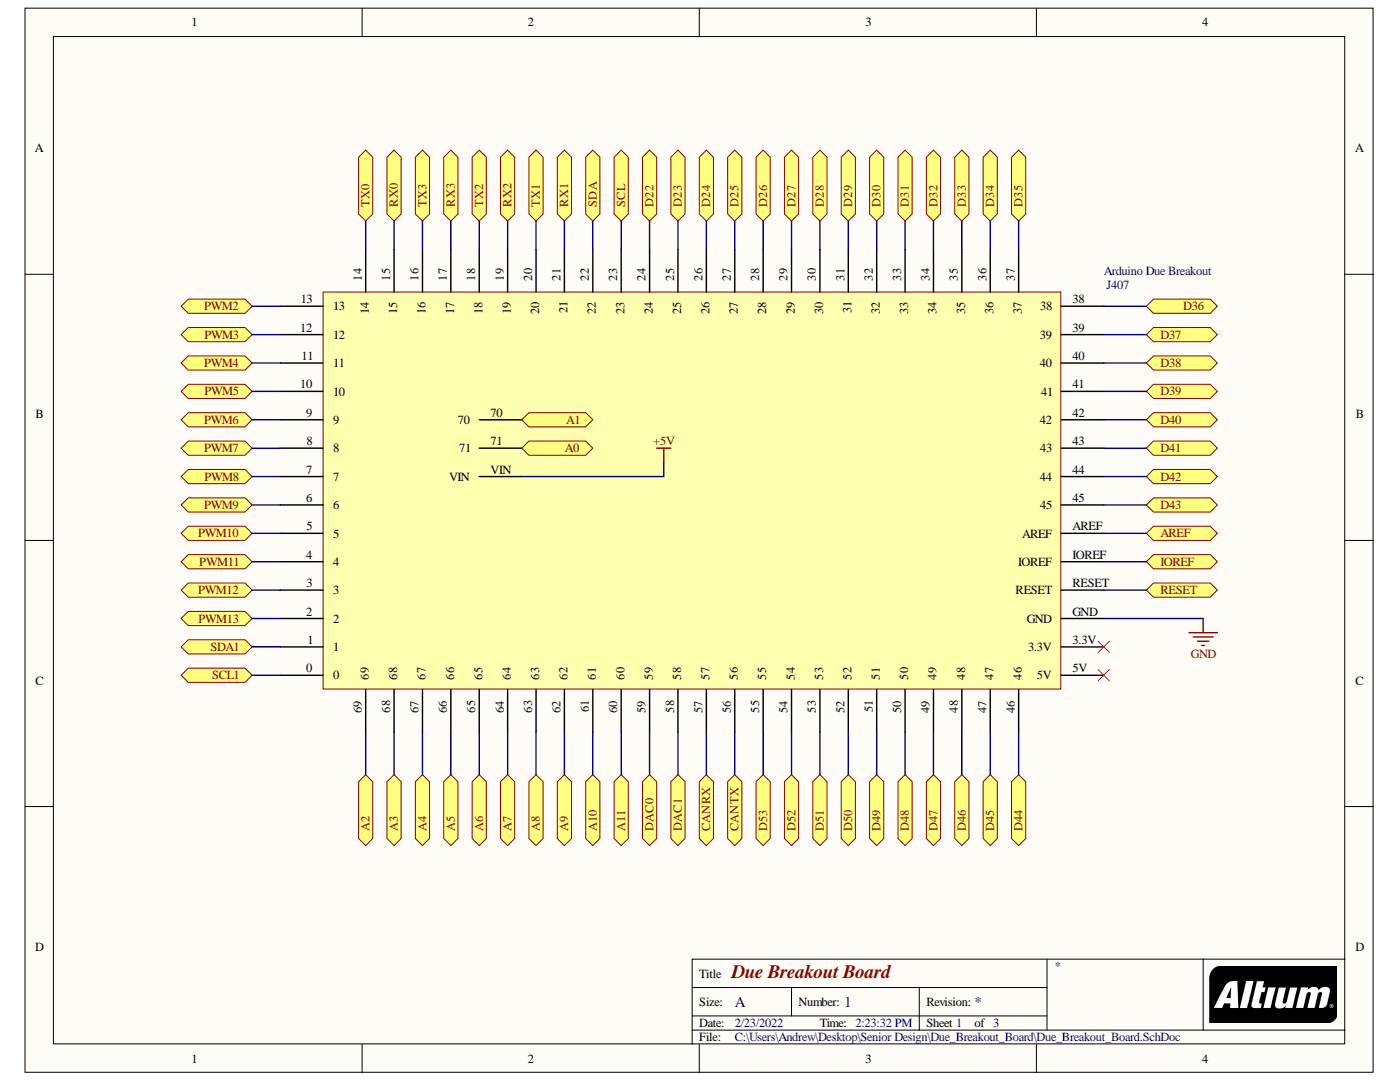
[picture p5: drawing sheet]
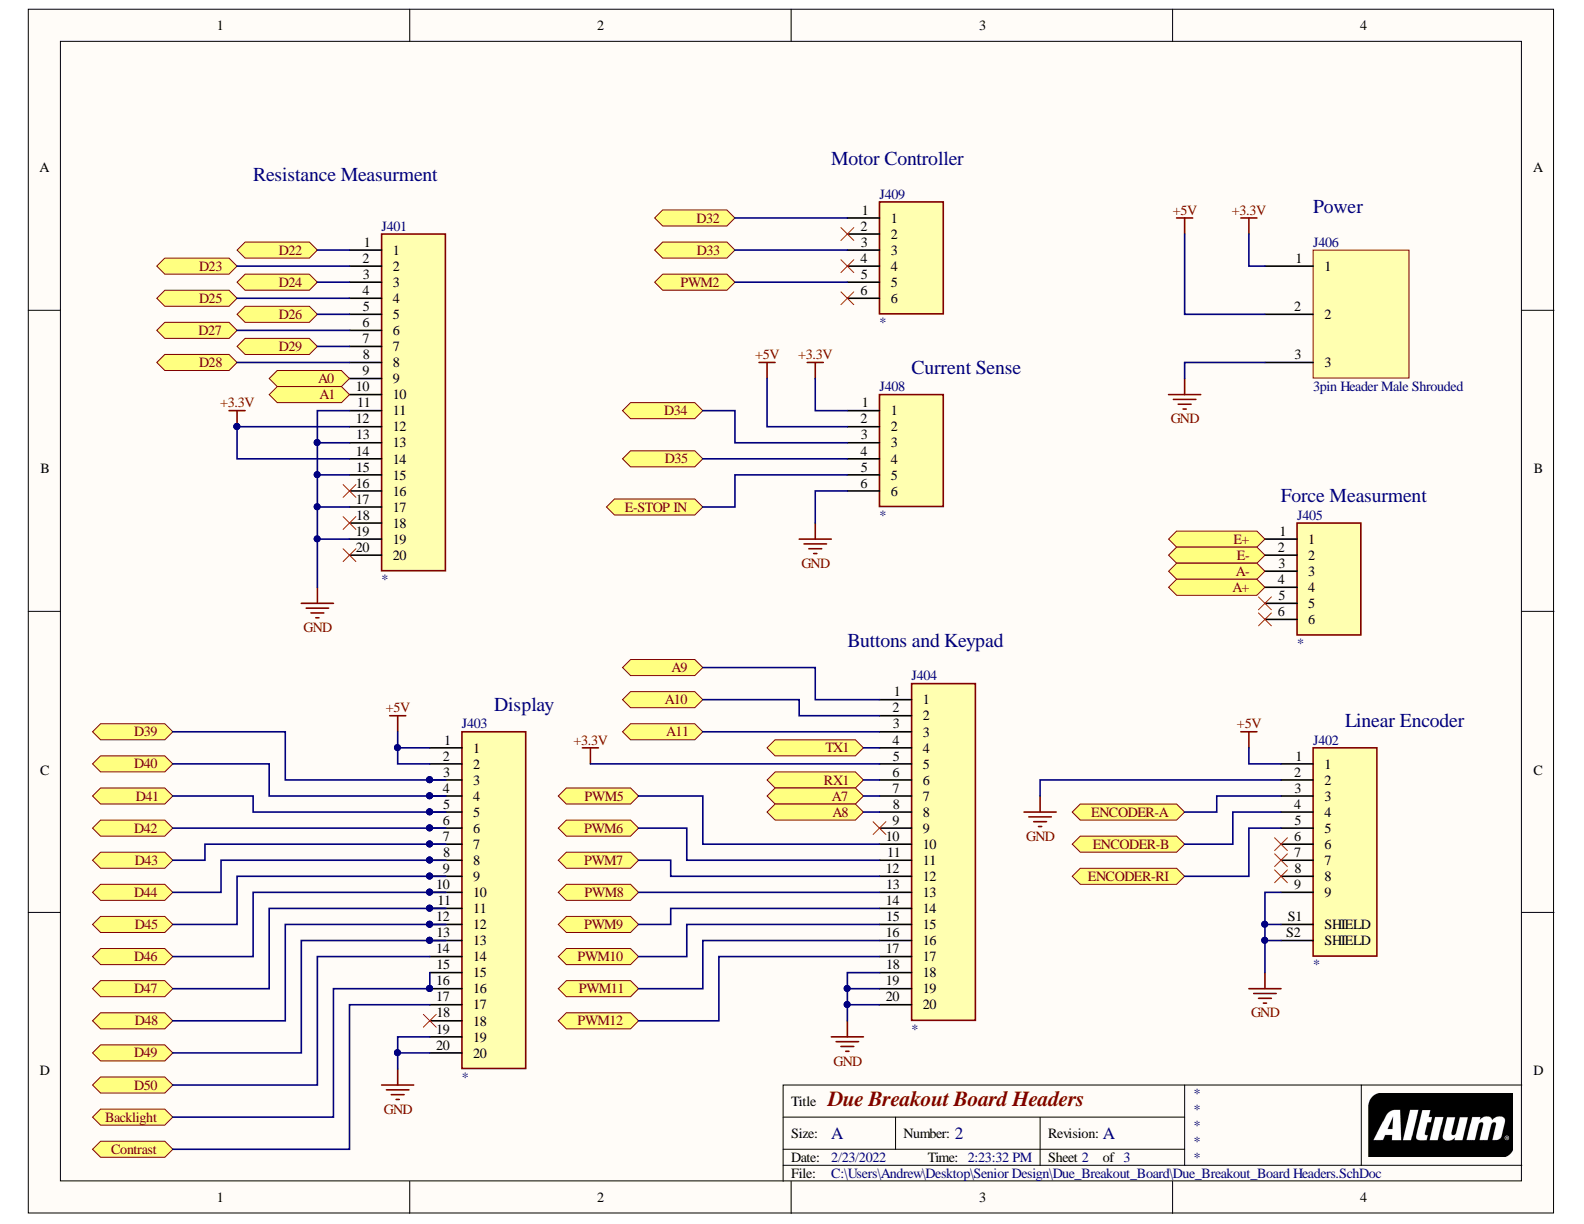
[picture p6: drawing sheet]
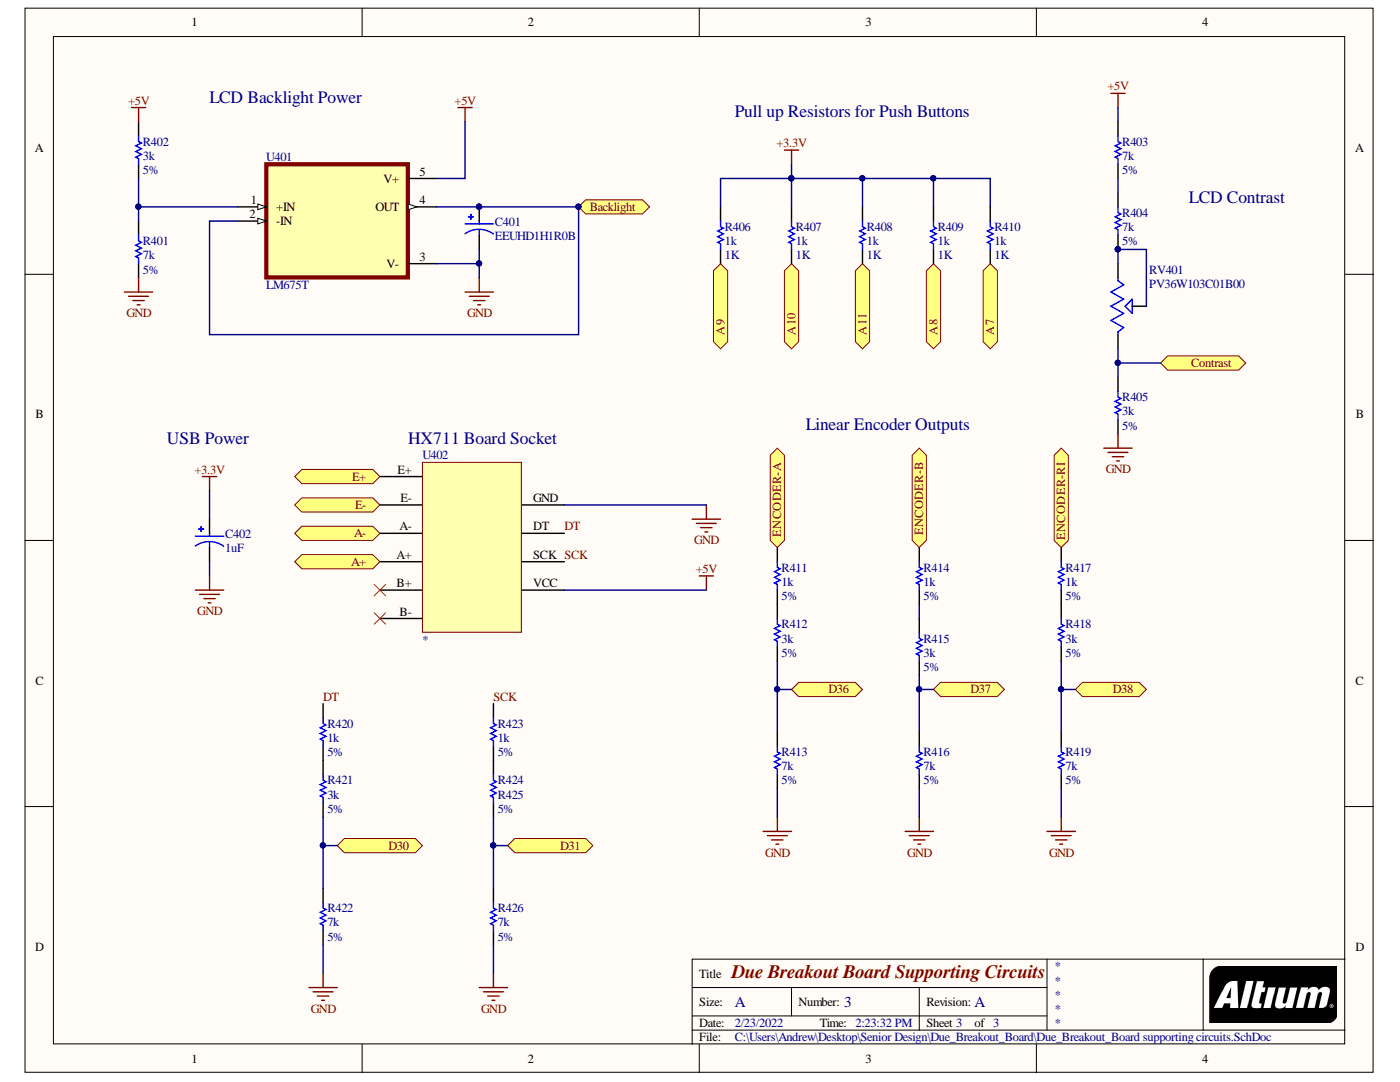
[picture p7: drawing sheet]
# Altium project Due_Breakout_Board.PrjPcb
3 sheets, 39 parts. Net scope: flat (ports and power ports of the same name join across sheets).
Board file: Due_Breakout_Board.PcbDoc
Sheets:
  Due_Breakout_Board.SchDoc
  Due_Breakout_Board Headers.SchDoc
  Due_Breakout_Board supporting circuits.SchDoc

## Sheet Due_Breakout_Board.SchDoc: Due Breakout Board
size A; DocumentNumber: 1; SheetNumber: 1; SheetTotal: 3

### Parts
J407  Arduino Due Breakout  [DUE_BREAKOUT]

### Ports
A0, A1, A2, A3, A4, A5, A6, A7, A8, A9, A10, A11, AREF, CANRX, CANTX, D22, D23, D24, D25, D26, D27, D28, D29, D30, D31, D32, D33, D34, D35, D36, D37, D38, D39, D40, D41, D42, D43, D44, D45, D46, D47, D48, D49, D50, D51, D52, D53, DAC0, DAC1, IOREF, PWM2, PWM3, PWM4, PWM5, PWM6, PWM7, PWM8, PWM9, PWM10, PWM11, PWM12, PWM13, RESET, RX0, RX1, RX2, RX3, SCL, SCL1, SDA, SDA1, TX0, TX1, TX2, TX3

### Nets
+5V: J407.VIN
GND: J407.GND
NetJ401_1: J407.24 ; port D22
NetJ401_2: J407.25 ; port D23
NetJ401_3: J407.26 ; port D24
NetJ401_4: J407.27 ; port D25
NetJ401_5: J407.28 ; port D26
NetJ401_6: J407.29 ; port D27
NetJ401_7: J407.31 ; port D29
NetJ401_8: J407.30 ; port D28
NetJ401_9: J407.71 ; port A0
NetJ401_10: J407.70 ; port A1
NetJ403_3: J407.41 ; port D39
NetJ403_4: J407.42 ; port D40
NetJ403_5: J407.43 ; port D41
NetJ403_6: J407.44 ; port D42
NetJ403_7: J407.45 ; port D43
NetJ403_8: J407.46 ; port D44
NetJ403_9: J407.47 ; port D45
NetJ403_10: J407.48 ; port D46
NetJ403_11: J407.49 ; port D47
NetJ403_12: J407.50 ; port D48
NetJ403_13: J407.51 ; port D49
NetJ403_14: J407.52 ; port D50
NetJ404_1: J407.62 ; port A9
NetJ404_2: J407.61 ; port A10
NetJ404_3: J407.60 ; port A11
NetJ404_4: J407.20 ; port TX1
NetJ404_6: J407.21 ; port RX1
NetJ404_7: J407.64 ; port A7
NetJ404_8: J407.63 ; port A8
NetJ404_10: J407.10 ; port PWM5
NetJ404_11: J407.9 ; port PWM6
NetJ404_12: J407.8 ; port PWM7
NetJ404_13: J407.7 ; port PWM8
NetJ404_14: J407.6 ; port PWM9
NetJ404_15: J407.5 ; port PWM10
NetJ404_16: J407.4 ; port PWM11
NetJ404_17: J407.3 ; port PWM12
NetJ407_0: J407.0 ; port SCL1
NetJ407_1: J407.1 ; port SDA1
NetJ407_2: J407.2 ; port PWM13
NetJ407_11: J407.11 ; port PWM4
NetJ407_12: J407.12 ; port PWM3
NetJ407_13: J407.13 ; port PWM2
NetJ407_14: J407.14 ; port TX0
NetJ407_15: J407.15 ; port RX0
NetJ407_16: J407.16 ; port TX3
NetJ407_17: J407.17 ; port RX3
NetJ407_18: J407.18 ; port TX2
NetJ407_19: J407.19 ; port RX2
NetJ407_22: J407.22 ; port SDA
NetJ407_23: J407.23 ; port SCL
NetJ407_32: J407.32 ; port D30
NetJ407_33: J407.33 ; port D31
NetJ407_34: J407.34 ; port D32
NetJ407_35: J407.35 ; port D33
NetJ407_36: J407.36 ; port D34
NetJ407_37: J407.37 ; port D35
NetJ407_38: J407.38 ; port D36
NetJ407_39: J407.39 ; port D37
NetJ407_40: J407.40 ; port D38
NetJ407_53: J407.53 ; port D51
NetJ407_54: J407.54 ; port D52
NetJ407_55: J407.55 ; port D53
NetJ407_56: J407.56 ; port CANTX
NetJ407_57: J407.57 ; port CANRX
NetJ407_58: J407.58 ; port DAC1
NetJ407_59: J407.59 ; port DAC0
NetJ407_65: J407.65 ; port A6
NetJ407_66: J407.66 ; port A5
NetJ407_67: J407.67 ; port A4
NetJ407_68: J407.68 ; port A3
NetJ407_69: J407.69 ; port A2
NetJ407_AREF: J407.AREF ; port AREF
NetJ407_IOREF: J407.IOREF ; port IOREF
NetJ407_RESET: J407.RESET ; port RESET

Not connected (* = marked no-connect by the designer): J407 3.3V* 5V*

## Sheet Due_Breakout_Board Headers.SchDoc: Due Breakout Board Headers
size A; Author: A. Jefferson; DocumentNumber: 2; Revision: A; SheetNumber: 2; SheetTotal: 3

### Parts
J401  *  [TE_1761681-7]
J402  1-5747150-6  [TE_1-5747150-6]  (value not drawn)
J403  *  [TE_1761681-7]
J404  *  [TE_1761681-7]
J405  *  [TE_1761681-1]
J406  3pin Header Male Shrouded  [3Pin Header]
J408  *  [TE_1761681-1]
J409  *  [TE_1761681-1]

### Ports
A0, A1, A7, A8, A9, A10, A11, A+, A-, Backlight, Contrast, D22, D23, D24, D25, D26, D27, D28, D29, D32, D33, D34, D35, D39, D40, D41, D42, D43, D44, D45, D46, D47, D48, D49, D50, E+, E-, E-STOP IN, ENCODER-A, ENCODER-B, ENCODER-RI, PWM2, PWM5, PWM6, PWM7, PWM8, PWM9, PWM10, PWM11, PWM12, RX1, TX1

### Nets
+3.3V: J401.12 J401.14 J404.5 J406.1 J408.1
+5V: J402.1 J403.1 J403.2 J406.2 J408.2
GND: J401.11 J401.13 J401.15 J401.17 J401.19 J402.2 J402.9 J402.S1(SHIELD) J402.S2(SHIELD) J403.19 J403.20 J404.18 J404.19 J404.20 J406.3 J408.6
NetC401_P: J403.15 J403.16 ; port Backlight
NetJ401_1: J401.1 ; port D22
NetJ401_2: J401.2 ; port D23
NetJ401_3: J401.3 ; port D24
NetJ401_4: J401.4 ; port D25
NetJ401_5: J401.5 ; port D26
NetJ401_6: J401.6 ; port D27
NetJ401_7: J401.7 ; port D29
NetJ401_8: J401.8 ; port D28
NetJ401_9: J401.9 ; port A0
NetJ401_10: J401.10 ; port A1
NetJ402_3: J402.3 ; port ENCODER-A
NetJ402_4: J402.4 ; port ENCODER-B
NetJ402_5: J402.5 ; port ENCODER-RI
NetJ403_3: J403.3 ; port D39
NetJ403_4: J403.4 ; port D40
NetJ403_5: J403.5 ; port D41
NetJ403_6: J403.6 ; port D42
NetJ403_7: J403.7 ; port D43
NetJ403_8: J403.8 ; port D44
NetJ403_9: J403.9 ; port D45
NetJ403_10: J403.10 ; port D46
NetJ403_11: J403.11 ; port D47
NetJ403_12: J403.12 ; port D48
NetJ403_13: J403.13 ; port D49
NetJ403_14: J403.14 ; port D50
NetJ403_17: J403.17 ; port Contrast
NetJ404_1: J404.1 ; port A9
NetJ404_2: J404.2 ; port A10
NetJ404_3: J404.3 ; port A11
NetJ404_4: J404.4 ; port TX1
NetJ404_6: J404.6 ; port RX1
NetJ404_7: J404.7 ; port A7
NetJ404_8: J404.8 ; port A8
NetJ404_10: J404.10 ; port PWM5
NetJ404_11: J404.11 ; port PWM6
NetJ404_12: J404.12 ; port PWM7
NetJ404_13: J404.13 ; port PWM8
NetJ404_14: J404.14 ; port PWM9
NetJ404_15: J404.15 ; port PWM10
NetJ404_16: J404.16 ; port PWM11
NetJ404_17: J404.17 ; port PWM12
NetJ405_1: J405.1 ; port E+
NetJ405_2: J405.2 ; port E-
NetJ405_3: J405.3 ; port A-
NetJ405_4: J405.4 ; port A+
NetJ407_13: J409.5 ; port PWM2
NetJ407_34: J409.1 ; port D32
NetJ407_35: J409.3 ; port D33
NetJ407_36: J408.3 ; port D34
NetJ407_37: J408.4 ; port D35
NetJ408_5: J408.5 ; port E-STOP IN

Not connected (* = marked no-connect by the designer): J401 16* 18* 20*; J402 6* 7* 8*; J403 18*; J404 9*; J405 5* 6*; J409 2* 4* 6*

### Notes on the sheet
- Resistance Measurment
- (near J409) Motor Controller
- (near J406) Power
- Current Sense
- (near J405) Force Measurment
- (near J404) Buttons and Keypad
- (near J403) Display
- (near J402) Linear Encoder

## Sheet Due_Breakout_Board supporting circuits.SchDoc: Due Breakout Board Supporting Circuits
size A; Author: A. Jefferson; Engineer: A. Jefferson; DocumentNumber: 3; Revision: A; SheetNumber: 3; SheetTotal: 3

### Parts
C401  EEUHD1H1R0B  [CAPPRD500W50D500H1100]
C402  1uF  [CAPPRD500W50D500H1100]
R401  7k  value 5%  [AXIAL-0.3]
R402  3k  value 5%  [AXIAL-0.3]
R403  7k  value 5%  [AXIAL-0.3]
R404  7k  value 5%  [AXIAL-0.3]
R405  3k  value 5%  [AXIAL-0.3]
R406  1k  [AXIAL-0.3]
R407  1k  [AXIAL-0.3]
R408  1k  [AXIAL-0.3]
R409  1k  [AXIAL-0.3]
R410  1k  [AXIAL-0.3]
R411  1k  value 5%  [AXIAL-0.3]
R412  3k  value 5%  [AXIAL-0.3]
R413  7k  value 5%  [AXIAL-0.3]
R414  1k  value 5%  [AXIAL-0.3]
R415  3k  value 5%  [AXIAL-0.3]
R416  7k  value 5%  [AXIAL-0.3]
R417  1k  value 5%  [AXIAL-0.3]
R418  3k  value 5%  [AXIAL-0.3]
R419  7k  value 5%  [AXIAL-0.3]
R420  1k  value 5%  [AXIAL-0.3]
R421  3k  value 5%  [AXIAL-0.3]
R422  7k  value 5%  [AXIAL-0.3]
R423  1k  value 5%  [AXIAL-0.3]
R424  R425  value 5%  [AXIAL-0.3]
R426  7k  value 5%  [AXIAL-0.3]
RV401  PV36W103C01B00  [TRIM_PV36W103C01B00]
U401  LM675T  [TO170P1016X470X2092-5]
U402  *  [HX711_MOD]

### Ports
A7, A8, A9, A10, A11, A+, A-, Backlight, Contrast, D30, D31, D36, D37, D38, E+, E-, ENCODER-A, ENCODER-B, ENCODER-RI

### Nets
+3.3V: C402.P R406.2 R407.2 R408.2 R409.1 R410.1
+5V: R402.2 R403.2 U401.5(V+) U402.VCC
GND: C401.N C402.N R401.1 R405.1 R413.1 R416.1 R419.1 R422.1 R426.1 U401.3(V-) U402.GND
DT: R420.2 U402.DT
SCK: R423.2 U402.SCK
NetC401_P: C401.P U401.2(-IN) U401.4(OUT) ; port Backlight
NetJ402_3: R411.2 ; port ENCODER-A
NetJ402_4: R414.2 ; port ENCODER-B
NetJ402_5: R417.2 ; port ENCODER-RI
NetJ403_17: R405.2 RV401.3 ; port Contrast
NetJ404_1: R406.1 ; port A9
NetJ404_2: R407.1 ; port A10
NetJ404_3: R408.1 ; port A11
NetJ404_7: R410.2 ; port A7
NetJ404_8: R409.2 ; port A8
NetJ405_1: U402.E+ ; port E+
NetJ405_2: U402.E- ; port E-
NetJ405_3: U402.A- ; port A-
NetJ405_4: U402.A+ ; port A+
NetJ407_32: R421.1 R422.2 ; port D30
NetJ407_33: R424.1 R426.2 ; port D31
NetJ407_38: R412.1 R413.2 ; port D36
NetJ407_39: R415.1 R416.2 ; port D37
NetJ407_40: R418.1 R419.2 ; port D38
NetR401_2: R401.2 R402.1 U401.1(+IN)
NetR403_1: R403.1 R404.2
NetR404_1: R404.1 RV401.1 RV401.2
NetR411_1: R411.1 R412.2
NetR414_1: R414.1 R415.2
NetR417_1: R417.1 R418.2
NetR420_1: R420.1 R421.2
NetR423_1: R423.1 R424.2

Not connected (* = marked no-connect by the designer): U402 B+* B-*

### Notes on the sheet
- LCD Backlight Power
- Pull up Resistors for Push Buttons
- LCD Contrast
- USB Power
- (near U402) HX711 Board Socket
- Linear Encoder Outputs

## Nets that join several sheets
+3.3V: Due_Breakout_Board Headers (5 pins), Due_Breakout_Board supporting circuits (6 pins)
+5V: Due_Breakout_Board (J407.VIN), Due_Breakout_Board Headers (5 pins), Due_Breakout_Board supporting circuits (R402.2 R403.2 U401.5 U402.VCC)
GND: Due_Breakout_Board (J407.GND), Due_Breakout_Board Headers (16 pins), Due_Breakout_Board supporting circuits (11 pins)
NetC401_P: Due_Breakout_Board Headers (J403.15 J403.16), Due_Breakout_Board supporting circuits (C401.P U401.2 U401.4)
NetJ401_1: Due_Breakout_Board (J407.24), Due_Breakout_Board Headers (J401.1)
NetJ401_2: Due_Breakout_Board (J407.25), Due_Breakout_Board Headers (J401.2)
NetJ401_3: Due_Breakout_Board (J407.26), Due_Breakout_Board Headers (J401.3)
NetJ401_4: Due_Breakout_Board (J407.27), Due_Breakout_Board Headers (J401.4)
NetJ401_5: Due_Breakout_Board (J407.28), Due_Breakout_Board Headers (J401.5)
NetJ401_6: Due_Breakout_Board (J407.29), Due_Breakout_Board Headers (J401.6)
NetJ401_7: Due_Breakout_Board (J407.31), Due_Breakout_Board Headers (J401.7)
NetJ401_8: Due_Breakout_Board (J407.30), Due_Breakout_Board Headers (J401.8)
NetJ401_9: Due_Breakout_Board (J407.71), Due_Breakout_Board Headers (J401.9)
NetJ401_10: Due_Breakout_Board (J407.70), Due_Breakout_Board Headers (J401.10)
NetJ402_3: Due_Breakout_Board Headers (J402.3), Due_Breakout_Board supporting circuits (R411.2)
NetJ402_4: Due_Breakout_Board Headers (J402.4), Due_Breakout_Board supporting circuits (R414.2)
NetJ402_5: Due_Breakout_Board Headers (J402.5), Due_Breakout_Board supporting circuits (R417.2)
NetJ403_3: Due_Breakout_Board (J407.41), Due_Breakout_Board Headers (J403.3)
NetJ403_4: Due_Breakout_Board (J407.42), Due_Breakout_Board Headers (J403.4)
NetJ403_5: Due_Breakout_Board (J407.43), Due_Breakout_Board Headers (J403.5)
NetJ403_6: Due_Breakout_Board (J407.44), Due_Breakout_Board Headers (J403.6)
NetJ403_7: Due_Breakout_Board (J407.45), Due_Breakout_Board Headers (J403.7)
NetJ403_8: Due_Breakout_Board (J407.46), Due_Breakout_Board Headers (J403.8)
NetJ403_9: Due_Breakout_Board (J407.47), Due_Breakout_Board Headers (J403.9)
NetJ403_10: Due_Breakout_Board (J407.48), Due_Breakout_Board Headers (J403.10)
NetJ403_11: Due_Breakout_Board (J407.49), Due_Breakout_Board Headers (J403.11)
NetJ403_12: Due_Breakout_Board (J407.50), Due_Breakout_Board Headers (J403.12)
NetJ403_13: Due_Breakout_Board (J407.51), Due_Breakout_Board Headers (J403.13)
NetJ403_14: Due_Breakout_Board (J407.52), Due_Breakout_Board Headers (J403.14)
NetJ403_17: Due_Breakout_Board Headers (J403.17), Due_Breakout_Board supporting circuits (R405.2 RV401.3)
NetJ404_1: Due_Breakout_Board (J407.62), Due_Breakout_Board Headers (J404.1), Due_Breakout_Board supporting circuits (R406.1)
NetJ404_2: Due_Breakout_Board (J407.61), Due_Breakout_Board Headers (J404.2), Due_Breakout_Board supporting circuits (R407.1)
NetJ404_3: Due_Breakout_Board (J407.60), Due_Breakout_Board Headers (J404.3), Due_Breakout_Board supporting circuits (R408.1)
NetJ404_4: Due_Breakout_Board (J407.20), Due_Breakout_Board Headers (J404.4)
NetJ404_6: Due_Breakout_Board (J407.21), Due_Breakout_Board Headers (J404.6)
NetJ404_7: Due_Breakout_Board (J407.64), Due_Breakout_Board Headers (J404.7), Due_Breakout_Board supporting circuits (R410.2)
NetJ404_8: Due_Breakout_Board (J407.63), Due_Breakout_Board Headers (J404.8), Due_Breakout_Board supporting circuits (R409.2)
NetJ404_10: Due_Breakout_Board (J407.10), Due_Breakout_Board Headers (J404.10)
NetJ404_11: Due_Breakout_Board (J407.9), Due_Breakout_Board Headers (J404.11)
NetJ404_12: Due_Breakout_Board (J407.8), Due_Breakout_Board Headers (J404.12)
NetJ404_13: Due_Breakout_Board (J407.7), Due_Breakout_Board Headers (J404.13)
NetJ404_14: Due_Breakout_Board (J407.6), Due_Breakout_Board Headers (J404.14)
NetJ404_15: Due_Breakout_Board (J407.5), Due_Breakout_Board Headers (J404.15)
NetJ404_16: Due_Breakout_Board (J407.4), Due_Breakout_Board Headers (J404.16)
NetJ404_17: Due_Breakout_Board (J407.3), Due_Breakout_Board Headers (J404.17)
NetJ405_1: Due_Breakout_Board Headers (J405.1), Due_Breakout_Board supporting circuits (U402.E+)
NetJ405_2: Due_Breakout_Board Headers (J405.2), Due_Breakout_Board supporting circuits (U402.E-)
NetJ405_3: Due_Breakout_Board Headers (J405.3), Due_Breakout_Board supporting circuits (U402.A-)
NetJ405_4: Due_Breakout_Board Headers (J405.4), Due_Breakout_Board supporting circuits (U402.A+)
NetJ407_13: Due_Breakout_Board (J407.13), Due_Breakout_Board Headers (J409.5)
NetJ407_32: Due_Breakout_Board (J407.32), Due_Breakout_Board supporting circuits (R421.1 R422.2)
NetJ407_33: Due_Breakout_Board (J407.33), Due_Breakout_Board supporting circuits (R424.1 R426.2)
NetJ407_34: Due_Breakout_Board (J407.34), Due_Breakout_Board Headers (J409.1)
NetJ407_35: Due_Breakout_Board (J407.35), Due_Breakout_Board Headers (J409.3)
NetJ407_36: Due_Breakout_Board (J407.36), Due_Breakout_Board Headers (J408.3)
NetJ407_37: Due_Breakout_Board (J407.37), Due_Breakout_Board Headers (J408.4)
NetJ407_38: Due_Breakout_Board (J407.38), Due_Breakout_Board supporting circuits (R412.1 R413.2)
NetJ407_39: Due_Breakout_Board (J407.39), Due_Breakout_Board supporting circuits (R415.1 R416.2)
NetJ407_40: Due_Breakout_Board (J407.40), Due_Breakout_Board supporting circuits (R418.1 R419.2)
